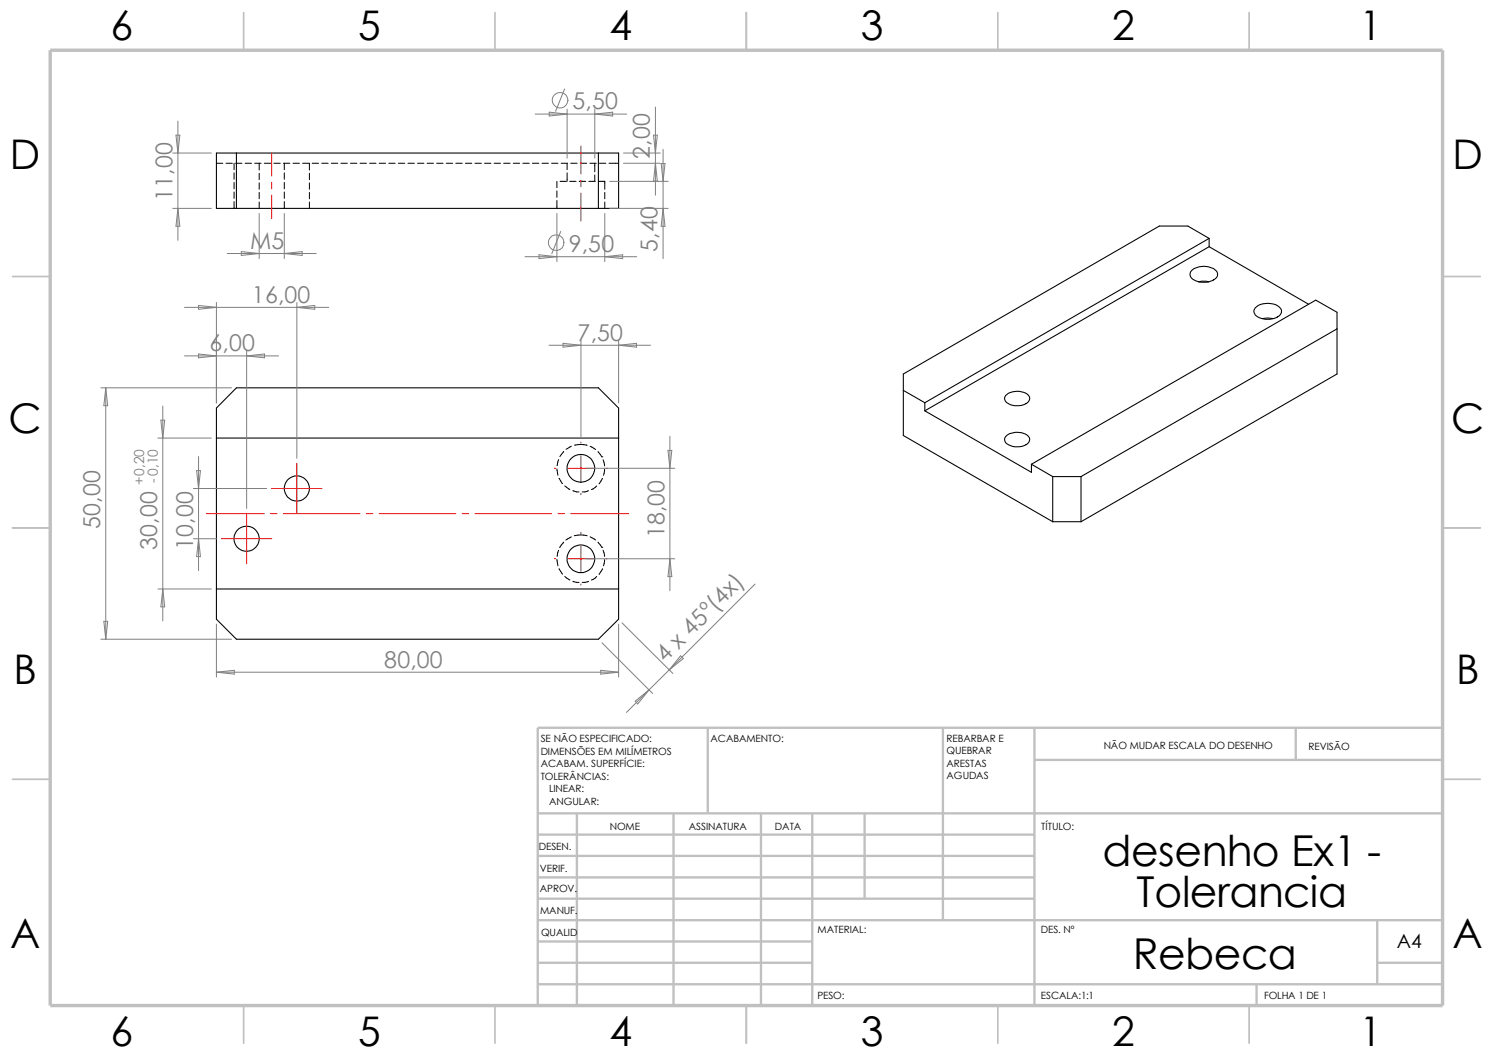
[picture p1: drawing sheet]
<svg xmlns="http://www.w3.org/2000/svg" width="297mm" height="210mm" viewBox="0 0 297 210" stroke-linecap="round" stroke-linejoin="round" font-family="sans-serif">
<g fill="none" stroke="#c0c0c0" stroke-width=".34">
<path d="M48.5 2.5v7.5M98.5 2.5v7.5M148.5 2.5v7.5M198.5 2.5v7.5M248.5 2.5v7.5M2.5 55h7.5M287 55h7.5M2.5 105h7.5M287 105h7.5M2.5 155h7.5M287 155h7.5M48.5 200v7.5"/>
<path d="M98.5 200v7.5M148.5 200v7.5M198.5 200v7.5M248.5 200v7.5"/>
</g>
<g fill="none" stroke="#c0c0c0" stroke-width=".47">
<path d="M140.8 144.7v17.1M187.6 144.7v38.3M205.8 144.7v55.3M205.8 151.1h81.2M257.8 144.7v6.4M287 144.7h-180v55.3M107 161.8h180M107 178.7h98.8M107 174.5h98.8M107 170.2h98.8M107 166h98.8M114.8 161.8v38.2"/>
<path d="M134 161.8v38.2M151.4 161.8v38.2M161.6 161.8v38.2M172 161.8v16.9M107 195.7h180M107 191.5h54.6M107 187.2h54.6M107 183h180M250 195.7v4.3M274 191.5h13M274 183v12.7"/>
</g>
<path d="M10 10h277v190h-277z" fill="none" stroke="#c0c0c0" stroke-width=".68" stroke-linecap="butt"/>
<g fill="none" stroke="#000" stroke-width=".2">
<path d="M43.1 32.5h1.2M45 32.5h1.2M46.6 32.5v1.2M46.6 34.4v1.2M46.6 36.3v1.2M46.6 38.2v1.3M46.9 32.5h1.2M48.8 32.5h1.2M50.7 32.5h1.2M51.6 32.5v1.3M51.6 34.5v1.2M51.6 36.4v1.2"/>
<path d="M51.6 38.3v1.2M52.6 32.5h1.2M54.5 32.5h1.3M56.4 32.5h1.3M56.6 32.5v1.2M56.6 34.4v1.2M56.6 36.3v1.2M56.6 38.2v1.3M58.3 32.5h1.3M60.2 32.5h1.3M61.6 32.5v1.3M61.6 34.5v1.2"/>
<path d="M61.6 36.4v1.2M61.6 38.3v1.2M62.1 32.5h1.3M64 32.5h1.3M65.9 32.5h1.3M67.8 32.5h1.3M69.7 32.5h1.3M71.6 32.5h1.3M73.5 32.5h1.3M75.4 32.5h1.3M77.3 32.5h1.3M79.2 32.5h1.3"/>
<path d="M81.2 32.5h1.2M83.1 32.5h1.2M85 32.5h1.2M86.9 32.5h1.2M88.8 32.5h1.2M90.7 32.5h1.2M92.6 32.5h1.3M94.5 32.5h1.3M96.4 32.5h1.3M98.3 32.5h1.3M100.2 32.5h1.3M102.1 32.5h1.3"/>
<path d="M104 32.5h1.3M105.9 32.5h1.3M107.8 32.5h1.3M109.7 32.5h1.3M110.8 36.1v1.2M110.8 38v1.2M110.8 39.9v1.5M111.4 36.1h1.3M111.6 32.5h1.3M112.8 32.5v1.2M112.8 34.4v1.7M113.3 36.1h1.3"/>
<path d="M113.5 32.5h1.3M115.2 36.1h1.3M115.4 32.5h1.3M117.1 36.1h1.3M117.3 32.5h1.3M118.3 32.5v1.7M118.3 34.8v1.3M119 36.1h1.3v1.5M119.3 32.5h1.2M120.3 38.3v1.2M121.2 32.5h1.9M46.6 40.1v1.3"/>
<path d="M51.6 40.2v1.2M56.6 40.1v1.3M61.6 40.2v1.2M120.3 40.2v1.2M110.8 93.3l.2 1.2M111.1 91.4l-.3 1.2M111.2 95.1l.7 1.1M112.1 89.8l-.7 1M112.4 96.6l1 .8M113.7 88.7l-1.1 .7M114 97.6l1.2 .2M115.5 88.4l-1.2 .1"/>
<path d="M115.6 88.4l1.2 .2M117.1 97.6l-.7 .2h-.6M117.4 88.8l1.1 .6M118.7 96.6l-1.1 .8M119 89.8l.7 1M119.7 90.8h.1M119.8 95.1v.1M119.8 95.2l-.6 1M120 91.4l.3 1.3M120.3 93.3l-.2 1.2M110.8 111.3l.2 1.2M111.1 109.4l-.3 1.3"/>
<path d="M111.2 113.1l.7 1.1M111.3 108.8h.1M112.1 107.8l-.7 1M112.4 114.6l1 .8M113.7 106.8l-1.1 .6M114 115.6l1.2 .2M115.5 106.4l-1.2 .2M115.6 106.4l1.2 .2M117.1 115.6l-1.3 .2M117.4 106.8l1.1 .6M118.7 114.6l-.3 .3-.8 .5M119 107.8l.7 1"/>
<path d="M119.7 108.8h.1M119.8 113.1l-.6 1.1M120 109.4l.3 1.3M120.3 111.3l-.2 1.2"/>
</g>
<g fill="none" stroke="#000" stroke-width=".21">
<path d="M43.1 30.4h80v11h-80zM47 30.4v11M119 30.4v11M237.2 53.6a3.9 3.9 0 0 1 4.9 .5 1.28 1.28 0 0 1-1 1.7 3.7 3.7 0 0 1-4.2-.7l-.1-.8zM238.4 56l.7-.1 1.4 .1M240.5 47.4l-4.2-2.4h-5.7l-50.9 29.4v12.2l29.7 17.2M240.5 49.1l-56.5 32.6M240.5 49.1l19.8 11.4M240.5 47.4l-56.5 32.7M240.5 47.4v1.7M47 77.1h72l4.1 4.1v41.9l-4.1 4h-72l-3.9-4v-41.9zM179.7 77.6l4.3 2.5"/>
<path d="M200.1 78.6a3.4 3.4 0 0 1 4.6 .1 1.19 1.19 0 0 1-.9 1.7 3.5 3.5 0 0 1-3.8-.6l-.1-.7zM249.7 61.2a3.8 3.8 0 0 1 5.1 .2 1.31 1.31 0 0 1-1 1.8 3.7 3.7 0 0 1-4.2-.8 .88 .88 0 0 1 .1-1.2zM251.2 63.4l1-.2 1 .2M266 65.4l-50.9 29.4M43.1 87.1h80M184 80.1v1.6M184 81.7l21.2 12.2v-1.6M200.1 86.8a3.4 3.4 0 0 1 4.6 .1 1.19 1.19 0 0 1-.9 1.7 3.5 3.5 0 0 1-3.8-.6l-.1-.8zM205.2 92.3l4.2 2.5M205.2 92.3l56.5-32.6 4.3 2.4v12.3l-50.9 29.4M209.4 94.8h5.7M209.4 94.8v9"/>
<path d="M215.1 94.8v9M43.1 117.1h80M209.4 103.8h5.7"/>
<circle cx="59.1" cy="97.2" r="2.5"/>
<circle cx="115.5" cy="93.1" r="2.74"/>
<circle cx="49.1" cy="107.1" r="2.5"/>
<circle cx="115.5" cy="111.1" r="2.74"/>
</g>
<g fill="none" stroke="#f00" stroke-width=".2">
<path d="M54.1 30.4v4.6M54.1 36.3v1.2M54.1 38.8v4.6M115.6 29v5.6M115.6 35.9v1.2M115.6 38.4v5.6M54.1 97.2h10M59.1 92.2v10M110.3 93.1h.2M113.1 93.1h5M115.6 87.9v.2M115.6 90.6v5"/>
<path d="M115.6 98.1v.3M120.6 93.1h.2M41.1 102.2h11.5M44.1 107.1h10M49.1 102.2v9.9M53.8 102.2h1.3M56.4 102.2h15.2M72.9 102.2h1.3M75.4 102.2h15.3M91.9 102.2h1.3M94.5 102.2h15.2M110.3 111.1h.2"/>
<path d="M111 102.2h1.3M113.1 111.1h5M113.5 102.2h11.6M115.6 105.9v.2M115.6 108.6v5M115.6 116.1v.3M120.6 111.1h.2"/>
</g>
<g fill="none" stroke="#808080" stroke-width=".2">
<path d="M112.3 17.7l-1.8 4.4M34.4 30.4h7.6M35 26.9h.8l-.4 3.5zM35.4 24.1v23.7M106.5 22.7h18.2M109.3 22.3l3.5 .4-3.5 .4zM112.8 21.7v9.8M118.3 21.7v9.8M118.3 22.7l3.6-.4v.8zM121.3 36.1h11.6M124 30.4h7.4M124 32.5h7.4"/>
<path d="M130 26.9h.8l-.4 3.5zM130.4 21.3v17.5M130.4 32.5l.4 3.5h-.8zM131.5 32.5h.8l-.4 3.6zM131.9 29.7v21.7M34.4 41.4h7.6M35.4 41.4l.4 3.6h-.8zM45.2 50.4h17.7M48 50l3.6 .4-3.6 .4zM51.6 42.5v8.9M56.6 50.4l3.5-.4v.8zM56.6 42.5v8.9"/>
<path d="M104.4 51.1h22.3M107.2 50.7l3.6 .4-3.6 .3zM110.8 42.5v9.5M111.5 46l-1.7 4.5M120.3 51.1l3.6-.4v.7zM120.3 42.5v9.5M121.3 41.4h11.6M131.9 41.4l.4 3.6h-.8zM20.1 77.1h26M21 77.1l.4 3.6h-.7zM21 77.1v50M36.7 70.8h18.7"/>
<path d="M36.7 61.1h28.7M39.5 60.7l3.6 .4-3.6 .4zM39.5 70.4l3.6 .4-3.6 .4zM43.1 60.2v19.9M49.1 70.8l3.5-.4v.8zM49.1 69.8v31.3M59.1 61.1l3.5-.4v.8zM59.1 60.2v30.9M109.2 68.7h20.2M112 68.3l3.6 .4-3.6 .3zM115.6 67.7v19.2M123.1 68.7l3.5-.4v.7z"/>
<path d="M123.1 67.7v12.4M31.4 87.1h10.6M32 83.6h.8l-.4 3.5zM32.4 80.8v42.7M38.5 97.2h14.5M39.1 93.6h.8l-.4 3.6zM39.5 90.8v22.7M116.5 93.1h17.7M132.9 89.6h.7l-.3 3.5zM133.3 86.8v30.7M31.4 117.1h10.6M32.4 117.1l.4 3.6h-.8z"/>
<path d="M38.5 107.1h4.6M39.5 107.1l.4 3.6h-.8zM116.5 111.1h17.7M133.3 111.1l.3 3.6h-.7zM150.2 116.2l-17.1 17M20.1 127.1h26M20.7 123.6h.7l-.4 3.5zM43.1 124.1v10.6M43.1 133.7l3.5-.4v.8zM43.1 133.7h80M119.5 133.3l3.6 .4-3.6 .4zM119.8 127.8l10 10.1"/>
<path d="M123.1 124.1v10.6M123.7 123.9l10.2 10M126.4 139.4l2.7-2.2-2.2 2.8zM129.1 137.2l-4.5 4.5M133.1 133.2l-4 4M135.4 130.4l.5 .6-2.8 2.2z"/>
<circle cx="111.4" cy="19.9" r="1.56"/>
<circle cx="110.6" cy="48.3" r="1.56"/>
</g>
<g font-size="8.5">
<text x="219.3" y="172.3">desenho Ex1 -</text>
<text x="226.1" y="180.3">Tolerancia</text>
<text x="225.4" y="192.7">Rebeca</text>
</g>
<g font-size="8.1">
<text x="22" y="8">6</text>
<text x="71.2" y="8">5</text>
<text x="121.2" y="8">4</text>
<text x="171.2" y="8">3</text>
<text x="221.2" y="8">2</text>
<text x="270.5" y="8">1</text>
<text x="1.9" y="33.6">D</text>
<text x="288.9" y="33.6">D</text>
<text x="1.7" y="86.1">C</text>
<text x="288.7" y="86.1">C</text>
<text x="2.7" y="136.1">B</text>
<text x="289.7" y="136.1">B</text>
<text x="2" y="188.6">A</text>
<text x="289" y="188.6">A</text>
<text x="22" y="207.9">6</text>
<text x="71.2" y="207.9">5</text>
<text x="121.2" y="207.9">4</text>
<text x="171.2" y="207.9">3</text>
<text x="221.2" y="207.9">2</text>
<text x="270.5" y="207.9">1</text>
</g>
<g font-size="4.6" fill="#808080">
<text x="113.9" y="21.7">5,50</text>
<text x="129.3" y="31.6" transform="rotate(-90 129.3 31.6)">2,00</text>
<text x="34.3" y="39.9" transform="rotate(-90 34.3 39.9)">11,00</text>
<text x="49.7" y="49.5">M5</text>
<text x="113.2" y="50">9,50</text>
<text x="130.8" y="50.1" transform="rotate(-90 130.8 50.1)">5,40</text>
<text x="50.1" y="60.2">16,00</text>
<text x="41.7" y="69.8">6,00</text>
<text x="114.9" y="67.7">7,50</text>
<text x="19.9" y="105.1" transform="rotate(-90 19.9 105.1)">50,00</text>
<text x="132.2" y="107.1" transform="rotate(-90 132.2 107.1)">18,00</text>
<text x="31.3" y="109.3" transform="rotate(-90 31.3 109.3)">30,00</text>
<text x="38.4" y="109.4" transform="rotate(-90 38.4 109.4)">10,00</text>
<text x="132.3" y="131.9" transform="rotate(-45 132.3 131.9)">4 x 45º(4x)</text>
<text x="76.4" y="132.8">80,00</text>
</g>
<text font-size="3.9" x="277.9" y="188.5">A4</text>
<g font-size="2.8" fill="#808080">
<text x="28.7" y="96.4" transform="rotate(-90 28.7 96.4)">+0,20</text>
<text x="31.4" y="96" transform="rotate(-90 31.4 96)">-0,10</text>
</g>
<g font-size="2">
<text x="107.6" y="147.6">SE NÃO ESPECIFICADO:</text>
<text x="141.4" y="147.6">ACABAMENTO:</text>
<text x="188.3" y="147.5">REBARBAR E</text>
<text x="219.6" y="149">NÃO MUDAR ESCALA DO DESENHO</text>
<text x="260.3" y="149.2">REVISÃO</text>
<text x="107.6" y="155.1">TOLERÂNCIAS:</text>
<text x="107.6" y="152.6">ACABAM. SUPERFÍCIE:</text>
<text x="107.6" y="150.1">DIMENSÕES EM MILÍMETROS</text>
<text x="188.3" y="152.5">ARESTAS</text>
<text x="188.3" y="155">AGUDAS</text>
<text x="188.3" y="150">QUEBRAR</text>
<text x="109.2" y="160.1">ANGULAR:</text>
<text x="109.2" y="157.6">LINEAR:</text>
<text x="121.3" y="165.1">NOME</text>
<text x="137" y="165">ASSINATURA</text>
<text x="154.2" y="165">DATA</text>
<text x="207.1" y="165">TÍTULO:</text>
<text x="107.2" y="169.1">DESEN.</text>
<text x="107.4" y="173.4">VERIF.</text>
<text x="107.4" y="177.5">APROV.</text>
<text x="107.4" y="181.8">MANUF.</text>
<text x="162.6" y="185.5">MATERIAL:</text>
<text x="207.1" y="185.5">DES. Nº</text>
<text x="107.7" y="186.2">QUALID</text>
<text x="162.6" y="198.6">PESO:</text>
<text x="207.1" y="198.6">ESCALA:1:1</text>
<text x="251.5" y="198.6">FOLHA 1 DE 1</text>
</g>
</svg>
